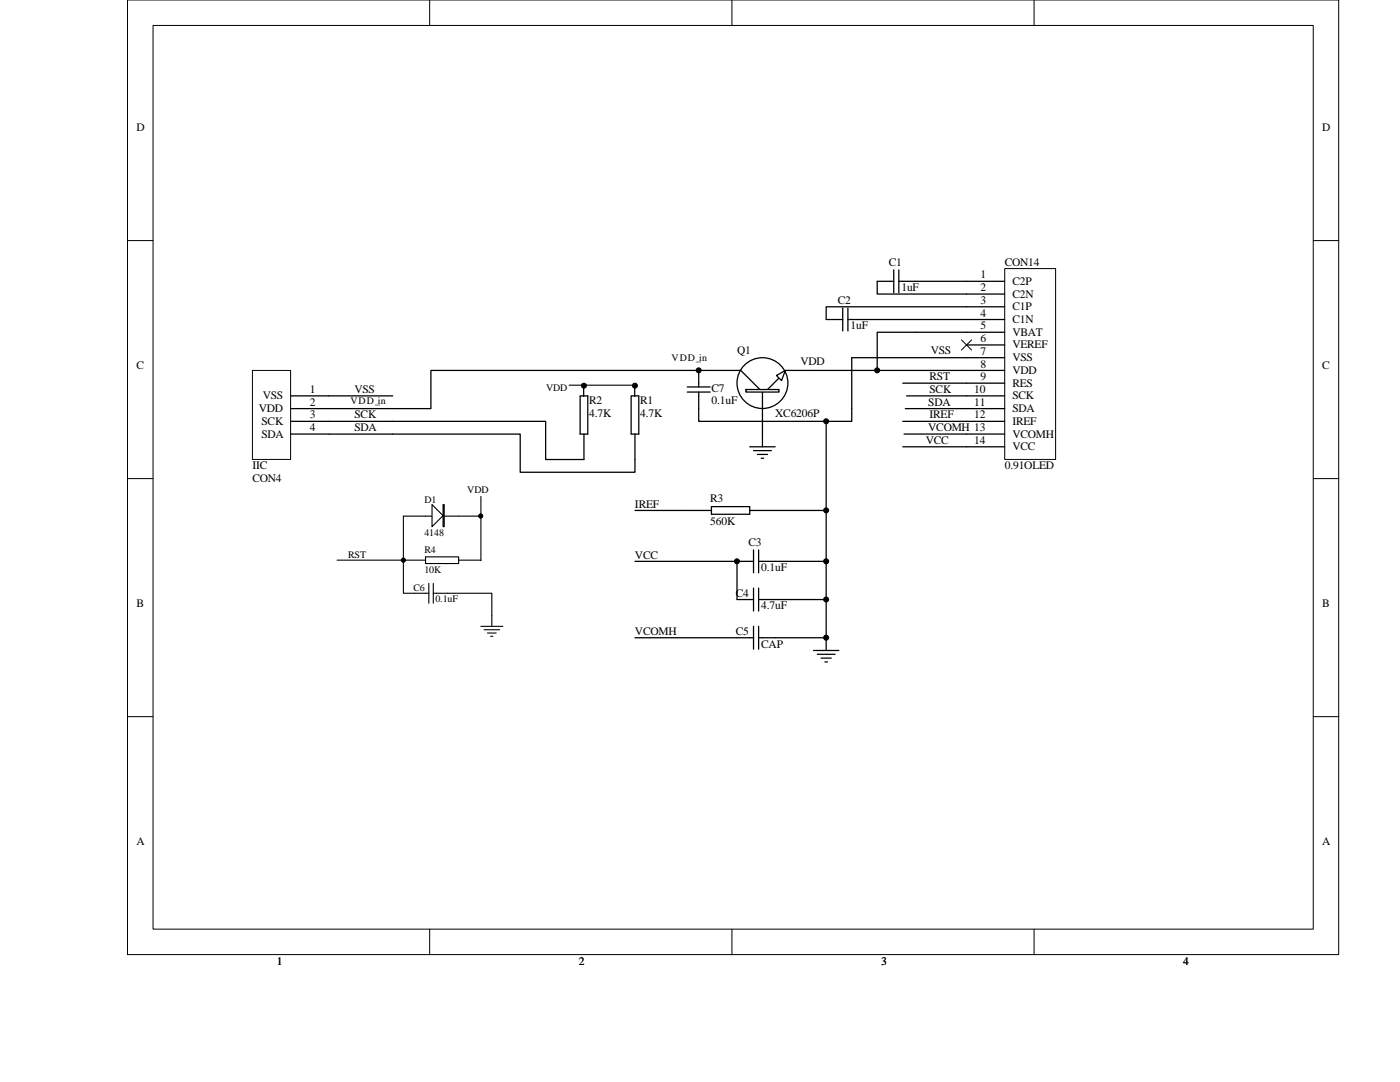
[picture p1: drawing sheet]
<svg xmlns="http://www.w3.org/2000/svg" width="279mm" height="216mm" viewBox="0 0 279 216" stroke-linecap="round" stroke-linejoin="round" font-family="sans-serif">
<g fill="none" stroke="#000" stroke-width=".2">
<path d="M25.4 0h241.8v190.5h-241.8zM30.5 5.1h231.6v180.3h-231.6zM85.7 0v5.1M146.1 0v5.1M206.4 0v5.1M25.4 48h5.1M262.1 48h5.1M191.9 67.8l2 2.1M193.9 67.8l-2 2M25.4 95.5h5.1M262.1 95.5h5.1M25.4 143h5.1"/>
<path d="M262.1 143h5.1M85.7 185.4v5.1M146.1 185.4v5.1M206.4 185.4v5.1"/>
</g>
<g fill="none" stroke="#000" stroke-width=".25">
<path d="M178.4 56.1h-3.3v2.6h17.8M178.4 53.8v4.6M179.4 56.1h13.5M179.4 53.8v4.6M142 73.9h5.8l3.9 3.8M152.2 77.7v8.9M155.5 75.4l-2.3 2.3M156.7 73.9h36.2M168.2 61.5v4.5M169.2 63.8h23.7M169.2 61.5v4.5M182.7 66.3h10.2"/>
<path d="M192.9 61.2h-28v2.6h3.3"/>
</g>
<g fill="#fff" stroke="#000" stroke-width=".25">
<path d="M155 74.9l1.7-1-.7 2z"/>
<path d="M148.9 77.7v.5h6.6v-.5z" fill-rule="evenodd"/>
</g>
<g fill="none" stroke="#000" stroke-width=".25">
<path d="M65.7 79h12.7M180.2 76.5h12.7M180.9 79h12M182.7 66.3h-7.6v7.6M65.7 81.5h12.7M65.7 84.1h12.7M65.7 86.6h12.7M149.6 89.2h5.1M150.4 89.9h3.5M151.1 90.7h2.1M151.9 91.4h.5M152.2 86.6v2.6"/>
<path d="M170 81.5v2.6h-17.8M180.2 89.2h12.7M180.2 84.1h12.7M180.4 86.6h12.5"/>
<circle cx="152.2" cy="76.4" r="5.1"/>
</g>
<path d="M50.4 73.9h7.6v17.8h-7.6z" fill="#fff"/>
<path d="M50.4 73.9h7.6v17.8h-7.6z" fill="none" stroke="#000" stroke-width=".2"/>
<g fill="none" stroke="#000" stroke-width=".25">
<path d="M58 79h7.7M115.8 79h1.5v7.6h-1.5zM116.5 76.9v2.2M126 79h1.5v7.6h-1.5zM126.7 77v2.1M137.2 77.2h4.5M137.2 78.2h4.5M139.4 78.2v5.9h12.8M139.4 73.9v3.3M142 73.9h-56v7.6h-7.6M58 81.5h7.7M58 84.1h7.7"/>
<path d="M58 86.6h7.7M78.4 84.1h30.5v7.6h7.6v-5.1M78.4 86.6h25.4v7.6h22.9v-7.6M164.9 84.1v45.7M126.7 112h20.4v7.6h3.3M126.7 101.9h15.3M142 101.1h7.6v1.5h-7.6zM147.1 112h3.3M150.4 109.7v4.6M150.4 117.3v4.6M151.4 112h13.5M151.4 109.7v4.6"/>
<path d="M151.4 117.3v4.6M151.4 119.6h13.5M164.9 101.9h-15.3M126.7 127.3h23.7M150.4 125v4.5M151.4 125v4.5M151.4 127.3h13.5M162.3 129.8h5.1M163.1 130.6h3.6M163.9 131.3h2M164.6 132.1h.5"/>
</g>
<g fill="#000" stroke="#000" stroke-width=".2">
<circle cx="116.5" cy="77" r=".5"/>
<circle cx="126.7" cy="77" r=".5"/>
<circle cx="139.4" cy="73.9" r=".5"/>
<circle cx="175.1" cy="73.9" r=".5"/>
<circle cx="164.9" cy="84.1" r=".5"/>
<circle cx="147.1" cy="112" r=".5"/>
<circle cx="164.9" cy="112" r=".5"/>
<circle cx="164.9" cy="101.8" r=".5"/>
<circle cx="164.9" cy="119.6" r=".5"/>
<circle cx="164.9" cy="127.2" r=".5"/>
</g>
<path d="M200.5 53.6h10.2v38.1h-10.2z" fill="#fff"/>
<path d="M200.5 53.6h10.2v38.1h-10.2z" fill="none" stroke="#000" stroke-width=".2"/>
<g fill="none" stroke="#000" stroke-width=".25">
<path d="M192.9 56.1h7.6M192.9 58.7h7.6M192.9 61.2h7.6M192.9 63.8h7.6M192.9 66.3h7.6M192.9 68.8h7.6M192.9 73.9h7.6M192.9 76.5h7.6M192.9 79h7.6M200.5 71.4h-30.5v10.1M180.7 81.5h19.8M192.9 84.1h7.6"/>
<path d="M192.9 86.6h7.6M192.9 89.2h7.6"/>
</g>
<g fill="none" stroke="#000" stroke-width=".22">
<path d="M96 99.1v12.8M67.3 111.8h13.2v6.6h5.1M80.5 103h15.5M80.5 111.8h4.4M84.9 111.1h6.6v1.3h-6.6zM85.6 116.4v4M86.5 118.4h11.7v6.6M86.5 116.4v4M91.5 111.8h4.5M96 125h4.4M96.6 125.7h3.1M97.3 126.3h1.7"/>
<path d="M97.9 127h.5"/>
</g>
<g fill="#fff" stroke="#000" stroke-width=".22">
<path d="M86.2 100.7l2.2 2.2-2.2 2.2z"/>
<path d="M88.4 100.7h.3v4.4h-.3z" fill-rule="evenodd"/>
</g>
<path d="M113.6 76.9h13.3M80.5 103v8.8" fill="none" stroke="#000" stroke-width=".22"/>
<g fill="#000" stroke="#000" stroke-width=".2">
<circle cx="80.5" cy="111.8" r=".43"/>
<circle cx="95.9" cy="103" r=".43"/>
</g>
<g font-size="2.3">
<text x="27.2" y="26.1">D</text>
<text x="263.9" y="26.1">D</text>
<text x="177.4" y="53">C1</text>
<text x="200.5" y="53">CON14</text>
<text x="179.9" y="58.1">1uF</text>
<text x="195.7" y="55.6">1</text>
<text x="195.7" y="58.1">2</text>
<text x="202" y="56.8">C2P</text>
<text x="202" y="59.4">C2N</text>
<text x="167.2" y="60.6">C2</text>
<text x="169.7" y="65.7">1uF</text>
<text x="195.7" y="60.6">3</text>
<text x="195.7" y="63.2">4</text>
<text x="195.7" y="65.7">5</text>
<text x="202" y="61.9">C1P</text>
<text x="202" y="64.5">C1N</text>
<text x="147.1" y="70.5">Q1</text>
<text x="185.8" y="70.5">VSS</text>
<text x="195.7" y="68.3">6</text>
<text x="195.7" y="70.8">7</text>
<text x="202" y="67">VBAT</text>
<text x="202" y="69.5">VEREF</text>
<text x="27.2" y="73.6">C</text>
<text x="159.8" y="72.8">VDD</text>
<text x="185.5" y="75.9">RST</text>
<text x="195.7" y="73.3">8</text>
<text x="195.7" y="75.9">9</text>
<text x="202" y="72.1">VSS</text>
<text x="202" y="74.6">VDD</text>
<text x="202" y="77.2">RES</text>
<text x="263.9" y="73.6">C</text>
<text x="51.6" y="82.2">VDD</text>
<text x="52.4" y="79.7">VSS</text>
<text x="61.8" y="78.4">1</text>
<text x="61.8" y="81">2</text>
<text x="61.8" y="83.5">3</text>
<text x="70.7" y="78.4">VSS</text>
<text x="70.7" y="83.5">SCK</text>
<text x="117.6" y="80.7">R2</text>
<text x="117.6" y="83.2">4.7K</text>
<text x="127.7" y="80.7">R1</text>
<text x="127.7" y="83.2">4.7K</text>
<text x="142" y="78.2">C7</text>
<text x="142" y="80.7">0.1uF</text>
<text x="154.7" y="83.2">XC6206P</text>
<text x="185.3" y="81">SDA</text>
<text x="185.5" y="83.5">IREF</text>
<text x="185.5" y="78.4">SCK</text>
<text x="194.4" y="78.4">10</text>
<text x="194.4" y="81">11</text>
<text x="194.4" y="83.5">12</text>
<text x="202" y="79.7">SCK</text>
<text x="202" y="82.2">SDA</text>
<text x="52.2" y="84.8">SCK</text>
<text x="52.2" y="87.3">SDA</text>
<text x="61.8" y="86">4</text>
<text x="70.7" y="86">SDA</text>
<text x="184.7" y="88.6">VCC</text>
<text x="185.3" y="86">VCOMH 13</text>
<text x="194.4" y="88.6">14</text>
<text x="202" y="84.8">IREF</text>
<text x="202" y="87.3">VCOMH</text>
<text x="202" y="89.9">VCC</text>
<text x="50.4" y="93.7">IIC</text>
<text x="200.5" y="93.7">0.91OLED</text>
<text x="50.4" y="96.2">CON4</text>
<text x="126.7" y="101.3">IREF</text>
<text x="141.7" y="100.3">R3</text>
<text x="141.7" y="104.8">560K</text>
<text x="126.7" y="111.4">VCC</text>
<text x="149.4" y="108.9">C3</text>
<text x="151.9" y="114">0.1uF</text>
<text x="146.8" y="119.1">C4</text>
<text x="27.2" y="121.1">B</text>
<text x="151.9" y="121.6">4.7uF</text>
<text x="263.9" y="121.1">B</text>
<text x="126.7" y="126.7">VCOMH</text>
<text x="146.8" y="126.7">C5</text>
<text x="151.9" y="129.2">CAP</text>
<text x="27.2" y="168.6">A</text>
<text x="263.9" y="168.6">A</text>
<text x="55.2" y="192.5">1</text>
<text x="115.5" y="192.5">2</text>
<text x="175.8" y="192.5">3</text>
<text x="236.1" y="192.5">4</text>
</g>
<g font-size="2">
<text x="109" y="78">VDD</text>
<text x="134" y="72.1">VDD_ i n</text>
<text x="69.9" y="80.6">VDD_ i n</text>
<text x="84.7" y="100.3">D1</text>
<text x="93.3" y="98.5">VDD</text>
<text x="84.7" y="106.9">4148</text>
<text x="69.5" y="111.3">RST</text>
<text x="84.7" y="110.4">R4</text>
<text x="82.5" y="117.9">C6</text>
<text x="84.7" y="114.4">10K</text>
<text x="86.9" y="120.1">0.1uF</text>
</g>
</svg>
